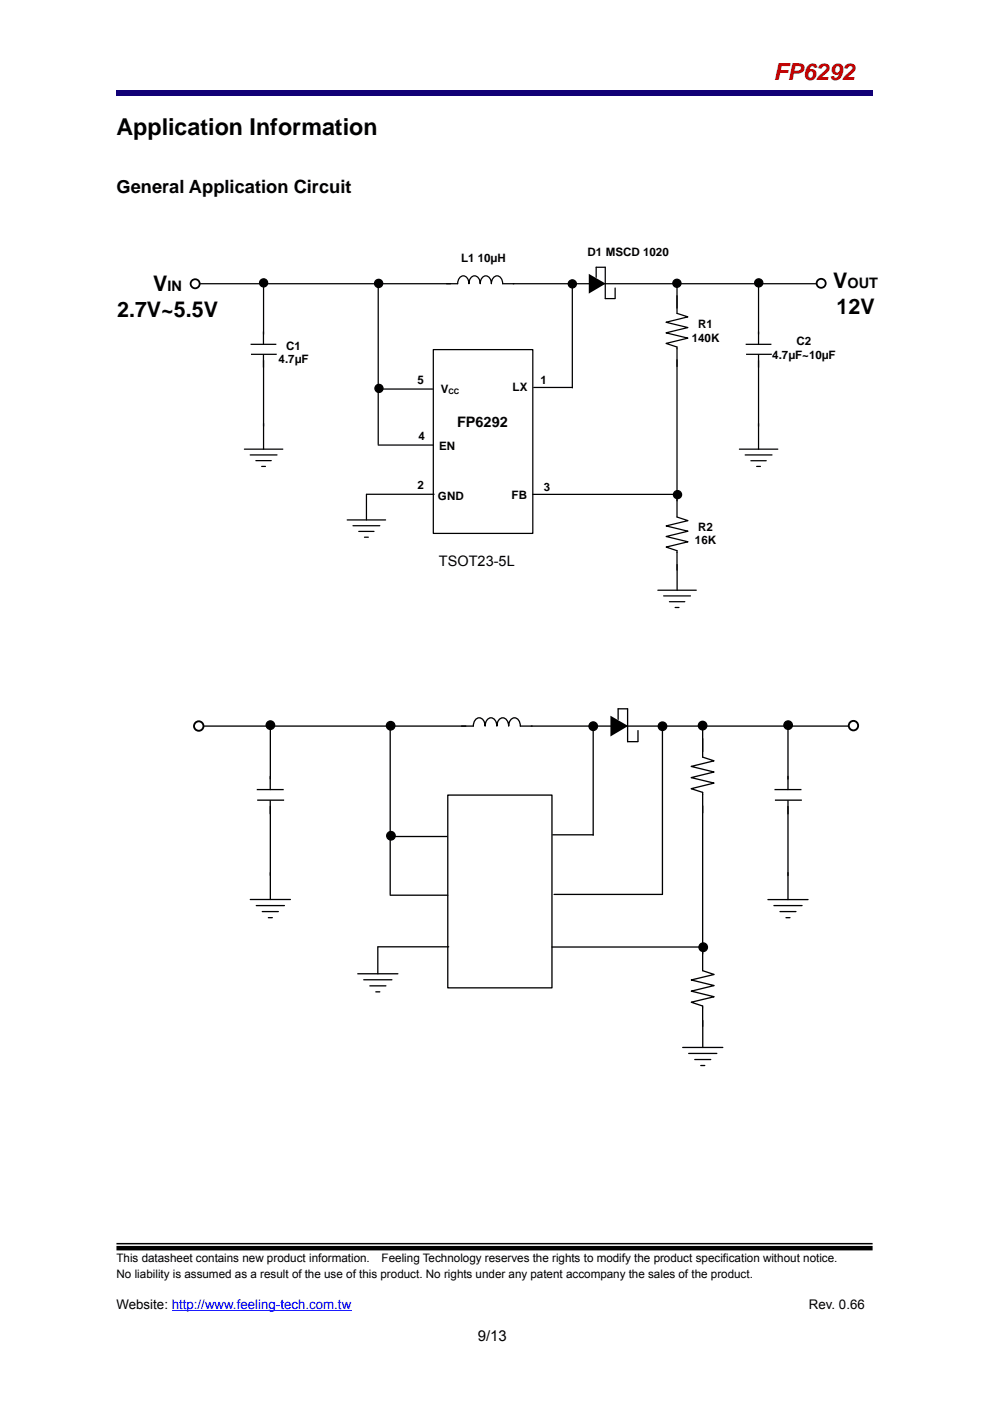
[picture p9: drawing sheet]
<svg xmlns="http://www.w3.org/2000/svg" width="210mm" height="297mm" viewBox="0 0 210 297" stroke-linecap="round" stroke-linejoin="round" font-family="sans-serif">
<path d="M36.4 277.9h38.1" fill="none" stroke="#00f" stroke-width=".21"/>
<path d="M24.7 263.5h160.4v.3h-160.4zM24.7 264.2h160.4v.9h-160.4z" fill="#000"/>
<path d="M24.7 19.2h160.4v1.2h-160.4z" fill="#110076"/>
<g fill="none" stroke="#000" stroke-width=".27">
<path d="M42.5 60.2h54.6a1.25 1.25 0 0 1 .5-1.4 1.25 1.25 0 0 1 1.4 0l.4 .8 .1 .6a1.24 1.24 0 0 1 .4-1.4 1.24 1.24 0 0 1 1.5 0l.4 .8 .1 .6a1.23 1.23 0 0 1 .4-1.4 1.23 1.23 0 0 1 1.4 0l.5 .8v.6a1.25 1.25 0 0 1 .5-1.4 1.25 1.25 0 0 1 1.4 0l.5 .8v.6h67.1M53.1 73h5.5M53.2 75.1h5.5M55.9 75.2v20M55.9 60.6v12.4M80.2 60.4v33.8M91.9 74.1h21.1v39h-21.1zM51.8 95.2h8.2M53.1 96.5h5.7M54.3 97.7h3.2M55.5 98.9h.8M80.2 94.4h11.7"/>
<path d="M80.2 82.5h11.5M73.6 110.2h8.2M74.9 111.5h5.7M76.1 112.7h3.2M77.3 113.9h.8M77.7 104.8v5.4M77.8 104.8h14.3"/>
<circle cx="55.9" cy="60" r=".86"/>
</g>
<circle cx="55.9" cy="60" r=".86" fill="#000"/>
<circle cx="41.4" cy="60.2" r=".96" fill="#fff"/>
<circle cx="41.4" cy="60.2" r=".96" fill="none" stroke="#000" stroke-width=".38"/>
<g fill="#000">
<circle cx="160.9" cy="60" r=".86"/>
<circle cx="80.3" cy="60.1" r=".86"/>
<circle cx="143.6" cy="60.1" r=".86"/>
<circle cx="143.7" cy="104.9" r=".86"/>
</g>
<g fill="none" stroke="#000" stroke-width=".27">
<path d="M121.4 60.4v21.8M143.6 60.1v6.3l2.3 .8-4.6 1.1 4.6 1.1-4.6 1.2 4.6 1.1-4.6 1.1 2.3 .8v36l2.3 .8-4.6 1.1 4.6 1.1-4.6 1.1 4.6 1.2-4.6 1.1 2.3 .8v8.3M158.2 73h5.4M158.2 75.1h5.5M160.9 75.2v20M160.9 60.6v12.4M113.2 82.1h8.2M156.8 95.2h8.2M158.1 96.5h5.6M159.3 97.7h3.2M160.5 98.9h.8M113 104.8h30.7"/>
<path d="M139.5 125.1h8.2M140.8 126.3h5.7M142 127.6h3.2M143.2 128.8h.8"/>
<circle cx="160.9" cy="60" r=".86"/>
<circle cx="80.3" cy="60.1" r=".86"/>
<circle cx="143.6" cy="60.1" r=".86"/>
<circle cx="143.7" cy="104.9" r=".86"/>
</g>
<circle cx="174.2" cy="60.1" r=".96" fill="#fff"/>
<circle cx="174.2" cy="60.1" r=".96" fill="none" stroke="#000" stroke-width=".38"/>
<g fill="#000">
<path d="M124.9 58.1l3.6 2-3.6 2.2z"/>
<circle cx="121.4" cy="60.2" r=".86"/>
<circle cx="80.4" cy="82.3" r=".86"/>
<circle cx="57.3" cy="153.7" r=".9"/>
</g>
<g fill="none" stroke="#000" stroke-width=".27">
<path d="M126.4 58.8v-2.1h2v6.6h2.1M130.5 61.1v2.1"/>
<circle cx="121.4" cy="60.2" r=".86"/>
<circle cx="80.4" cy="82.3" r=".86"/>
</g>
<g fill="none" stroke="#000" stroke-width=".28">
<path d="M43.3 153.9h57.1a1.3 1.3 0 0 1 .5-1.4 1.3 1.3 0 0 1 1.5 0l.4 .9 .1 .5a1.38 1.38 0 0 1 1.6-1.6 1.82 1.82 0 0 1 .9 1.6 1.38 1.38 0 0 1 1.6-1.6 1.82 1.82 0 0 1 .9 1.6 1.38 1.38 0 0 1 1.6-1.6 1.82 1.82 0 0 1 .9 1.6h70.2M57.3 154.4v13M82.8 154.2v35.5M54.5 167.4h5.7M54.5 169.7h5.8M57.3 169.8v20.9M82.8 177.4h12M95 168.6h22.1v40.8h-22.1zM53.1 190.7h8.5M54.4 192h5.9M55.6 193.3h3.4M56.9 194.6h.9"/>
<path d="M82.8 189.8h12.2M75.9 206.5h8.5M77.2 207.7h5.9M78.4 209h3.5M79.7 210.3h.9M80.1 200.7v5.8M80.2 200.7h15"/>
<circle cx="57.3" cy="153.7" r=".9"/>
</g>
<circle cx="42.2" cy="153.9" r="1" fill="#fff"/>
<circle cx="42.2" cy="153.9" r="1" fill="none" stroke="#000" stroke-width=".4"/>
<g fill="#000">
<circle cx="82.9" cy="153.9" r=".9"/>
<circle cx="149" cy="153.8" r=".91"/>
<circle cx="167.2" cy="153.7" r=".9"/>
<circle cx="149.1" cy="200.8" r=".9"/>
</g>
<g fill="none" stroke="#000" stroke-width=".28">
<path d="M125.8 154.2v22.9M149 153.9v6.6l2.4 .8-4.8 1.2 4.8 1.2-4.8 1.2 4.8 1.1-4.8 1.2 2.4 .8v37.8l2.5 .8-4.9 1.2 4.9 1.2-4.9 1.1 4.9 1.2-4.9 1.2 2.4 .8 .1 8.8M167.1 154.4v13M117.2 177h8.6M164.3 167.4h5.7M164.4 169.7h5.7M167.1 169.8v20.9M162.9 190.7h8.5M164.1 192h6M165.4 193.3h3.4M166.7 194.6h.9M117.1 200.8h32.1"/>
<path d="M144.8 222.1h8.5M146.1 223.4h5.9M147.4 224.6h3.3M148.6 225.9h.9"/>
<circle cx="82.9" cy="153.9" r=".9"/>
<circle cx="149" cy="153.8" r=".91"/>
<circle cx="167.2" cy="153.7" r=".9"/>
<circle cx="149.1" cy="200.8" r=".9"/>
</g>
<circle cx="181" cy="153.8" r="1" fill="#fff"/>
<circle cx="181" cy="153.8" r="1" fill="none" stroke="#000" stroke-width=".4"/>
<g fill="#000">
<path d="M129.5 151.7l3.7 2.2-3.7 2.2z"/>
<circle cx="125.8" cy="154" r=".9"/>
<circle cx="140.5" cy="154" r=".9"/>
<circle cx="82.9" cy="177.2" r=".9"/>
</g>
<g fill="none" stroke="#000" stroke-width=".28">
<path d="M131.1 152.5v-2.2h2v6.9h2.2M135.3 154.9v2.2M140.5 154.1v35.5h-23"/>
<circle cx="125.8" cy="154" r=".9"/>
<circle cx="140.5" cy="154" r=".9"/>
<circle cx="82.9" cy="177.2" r=".9"/>
</g>
<text font-size="4.9" fill="#c00000" x="164" y="16.9">FP6292</text>
<text font-size="4.9" x="24.7" y="28.7">Application Information</text>
<g font-size="4.6">
<text x="32.5" y="61.7">V</text>
<text x="176.7" y="61">V</text>
<text x="24.8" y="67.2">2.7V~5.5V</text>
<text x="177.4" y="66.5">12V</text>
</g>
<text font-size="3.9" x="24.7" y="41">General Application Circuit</text>
<text font-size="3.2" x="101.3" y="284.3">9/13</text>
<g font-size="3.1">
<text x="35.5" y="61.7">IN</text>
<text x="179.7" y="61">OUT</text>
<text x="96.9" y="90.6">FP6292</text>
<text x="93.1" y="120.1">TSOT23-5L</text>
</g>
<g font-size="2.8">
<text x="24.7" y="277.5">Website: http://www.feeling-tech.com.tw</text>
<text x="171.6" y="277.5">Rev. 0.66</text>
</g>
<g font-size="2.5">
<text x="97.8" y="55.5">L1 10µH</text>
<text x="124.6" y="54.3">D1 MSCD 1020</text>
<text x="148.1" y="69.6">R1</text>
<text x="59.1" y="77.1">4.7µF</text>
<text x="60.7" y="74.1">C1</text>
<text x="146.7" y="72.5">140K</text>
<text x="163.8" y="76.2">4.7µF~10µF</text>
<text x="169" y="73.2">C2</text>
<text x="88.6" y="81.3">5</text>
<text x="93.5" y="83.2">V</text>
<text x="108.7" y="83">LX</text>
<text x="114.6" y="81.5">1</text>
<text x="88.8" y="93.4">4</text>
<text x="93.2" y="95.4">EN</text>
<text x="88.6" y="103.7">2</text>
<text x="92.9" y="106">GND</text>
<text x="108.5" y="105.8">FB</text>
<text x="115.3" y="104.2">3</text>
<text x="148.1" y="112.5">R2</text>
<text x="147.4" y="115.4">16K</text>
<text x="24.7" y="267.5">This datasheet contains new product information.</text>
<text x="80.9" y="267.5">Feeling Technology reserves the rights to modify the product specification without notice.</text>
<text x="24.7" y="271.1">No liability is assumed as a result of the use of this product. No rights under any patent accompany the sales of the product.</text>
</g>
<text font-size="1.6" x="95.1" y="83.6">CC</text>
</svg>
